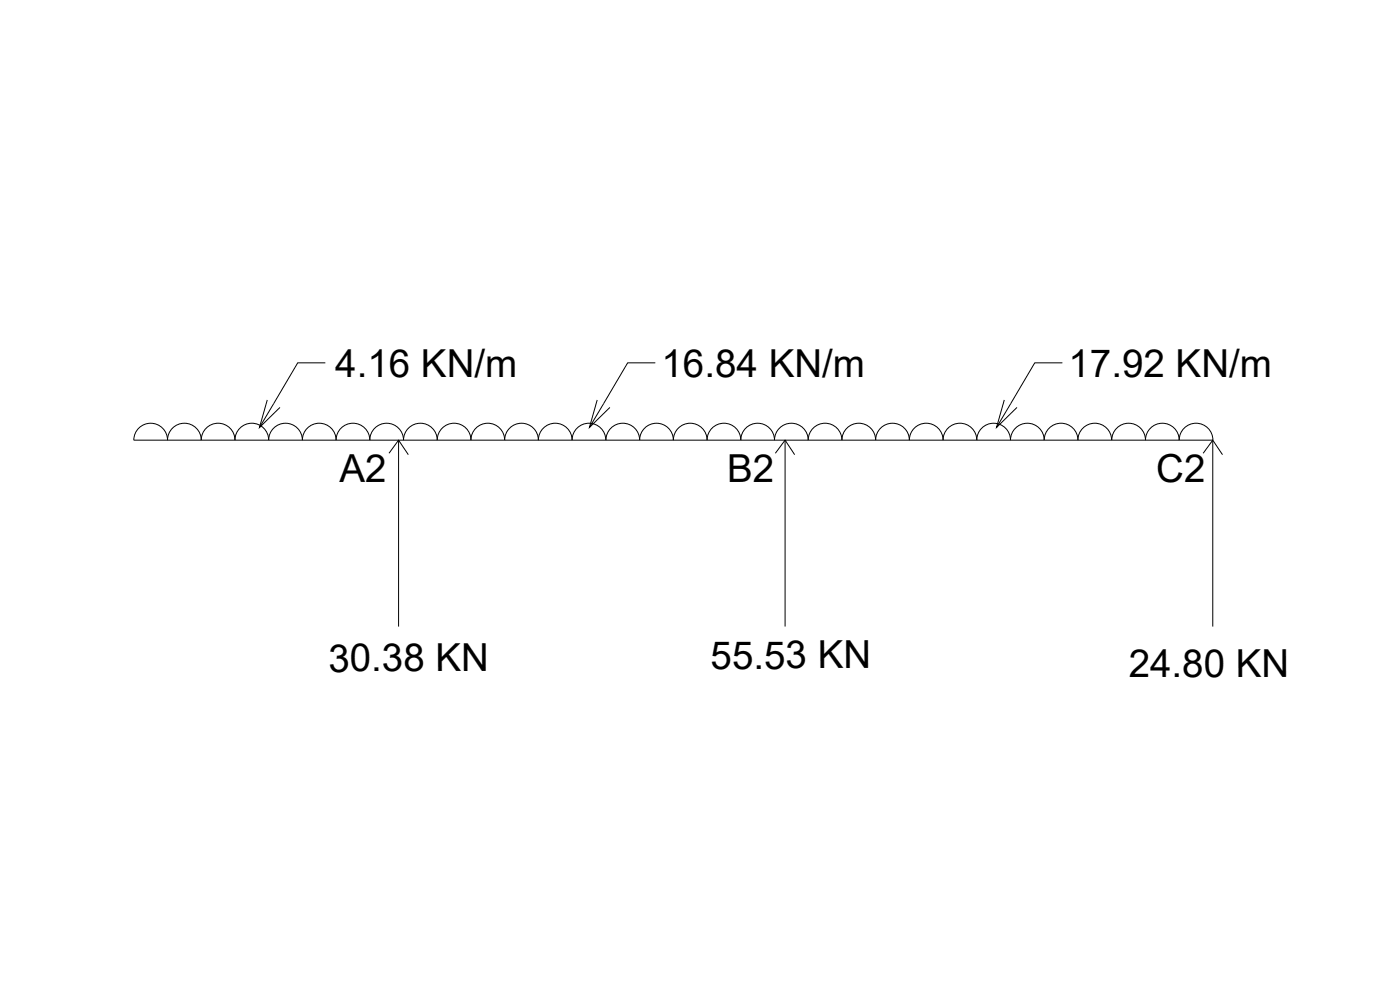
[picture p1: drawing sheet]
<svg xmlns="http://www.w3.org/2000/svg" width="420mm" height="297mm" viewBox="0 0 420 297" stroke-linecap="round" stroke-linejoin="round" font-family="sans-serif">
<!-- layer: 0 -->
<g fill="none" stroke="#000" stroke-width=".3">
<path d="M97.6 108.9h-8.2l-11.5 19.4M196.7 108.9h-8.3l-11.5 19.4M318.8 108.9h-8.3l-11.4 19.4M80.2 120l-2.3 8.3 6.1-6.1M116.7 136l2.9-3.9 2.9 4.3M119.6 132.1v55.9M179.2 120l-2.3 8.3 6.1-6.1M181.8 132a5.1 5.1 0 0 0-5.1-5 5.1 5.1 0 0 0-5 5 5.1 5.1 0 0 0-5.1-5 5.1 5.1 0 0 0-5 5 5.1 5.1 0 0 0-5.1-5 5.1 5.1 0 0 0-5 5 5.1 5.1 0 0 0-5.1-5 5.1 5.1 0 0 0-5.1 5 5.1 5.1 0 0 0-5-5 5.1 5.1 0 0 0-5.1 5 5.1 5.1 0 0 0-5-5 5.1 5.1 0 0 0-5.1 5 5.1 5.1 0 0 0-5.1-5 5.1 5.1 0 0 0-5 5 5.1 5.1 0 0 0-5.1-5 5.1 5.1 0 0 0-5 5 5.1 5.1 0 0 0-5.1-5 5.1 5.1 0 0 0-5.1 5 5.1 5.1 0 0 0-5-5 5.1 5.1 0 0 0-5.1 5 5.1 5.1 0 0 0-5-5 5.1 5.1 0 0 0-5.1 5 5.1 5.1 0 0 0-5-5 5.1 5.1 0 0 0-5.1 5 5.1 5.1 0 0 0-5.1-5 5.1 5.1 0 0 0-5 5 5.1 5.1 0 0 0-5.1-5 5.1 5.1 0 0 0-5 5l323.8 .1v55.9M181.8 132a5.1 5.1 0 0 1 5.1-5 5.1 5.1 0 0 1 5.1 5 5.1 5.1 0 0 1 5-5 5.1 5.1 0 0 1 5.1 5 5.1 5.1 0 0 1 5-5 5.1 5.1 0 0 1 5.1 5 5.1 5.1 0 0 1 5.1-5 5.1 5.1 0 0 1 5 5 5.1 5.1 0 0 1 5.1-5 5.1 5.1 0 0 1 5 5 5.1 5.1 0 0 1 5.1-5 5.1 5.1 0 0 1 5.1 5 5.1 5.1 0 0 1 5-5 5.1 5.1 0 0 1 5.1 5 5.1 5.1 0 0 1 5-5 5.1 5.1 0 0 1 5.1 5 5.1 5.1 0 0 1 5.1-5 5.1 5.1 0 0 1 5 5 5.1 5.1 0 0 1 5.1-5 5.1 5.1 0 0 1 5 5 5.1 5.1 0 0 1 5.1-5 5.1 5.1 0 0 1 5 5 5.1 5.1 0 0 1 5.1-5 5.1 5.1 0 0 1 5.1 5 5.1 5.1 0 0 1 5-5 5.1 5.1 0 0 1 5.1 5 5.1 5.1 0 0 1 5-5 5.1 5.1 0 0 1 5.1 5 5.1 5.1 0 0 1 5.1-5 5.1 5.1 0 0 1 5 5 5.1 5.1 0 0 1 5.1-5 5.1 5.1 0 0 1 5.1 5 5.1 5.1 0 0 1 5-5 5.1 5.1 0 0 1 5.1 5 5.1 5.1 0 0 1 5.1-5 5.1 5.1 0 0 1 5 5M232.7 136l2.9-3.9 2.9 4.3M235.6 132.1v55.9M301.4 120l-2.3 8.3 6.1-6.1"/>
<path d="M361.1 136l2.9-3.9 2.9 4.3"/>
</g>
<g font-size="11.6">
<text x="100.6" y="113.1">4.16 KN/m</text>
<text x="198.5" y="113.1">16.84 KN/m</text>
<text x="320.7" y="113.1">17.92 KN/m</text>
<text x="101.8" y="144.7">A2</text>
<text x="218.2" y="144.7">B2</text>
<text x="347" y="144.7">C2</text>
<text x="98.5" y="201.5">30.38 KN</text>
<text x="213.3" y="200.6">55.53 KN</text>
<text x="338.7" y="203.1">24.80 KN</text>
</g>
</svg>
